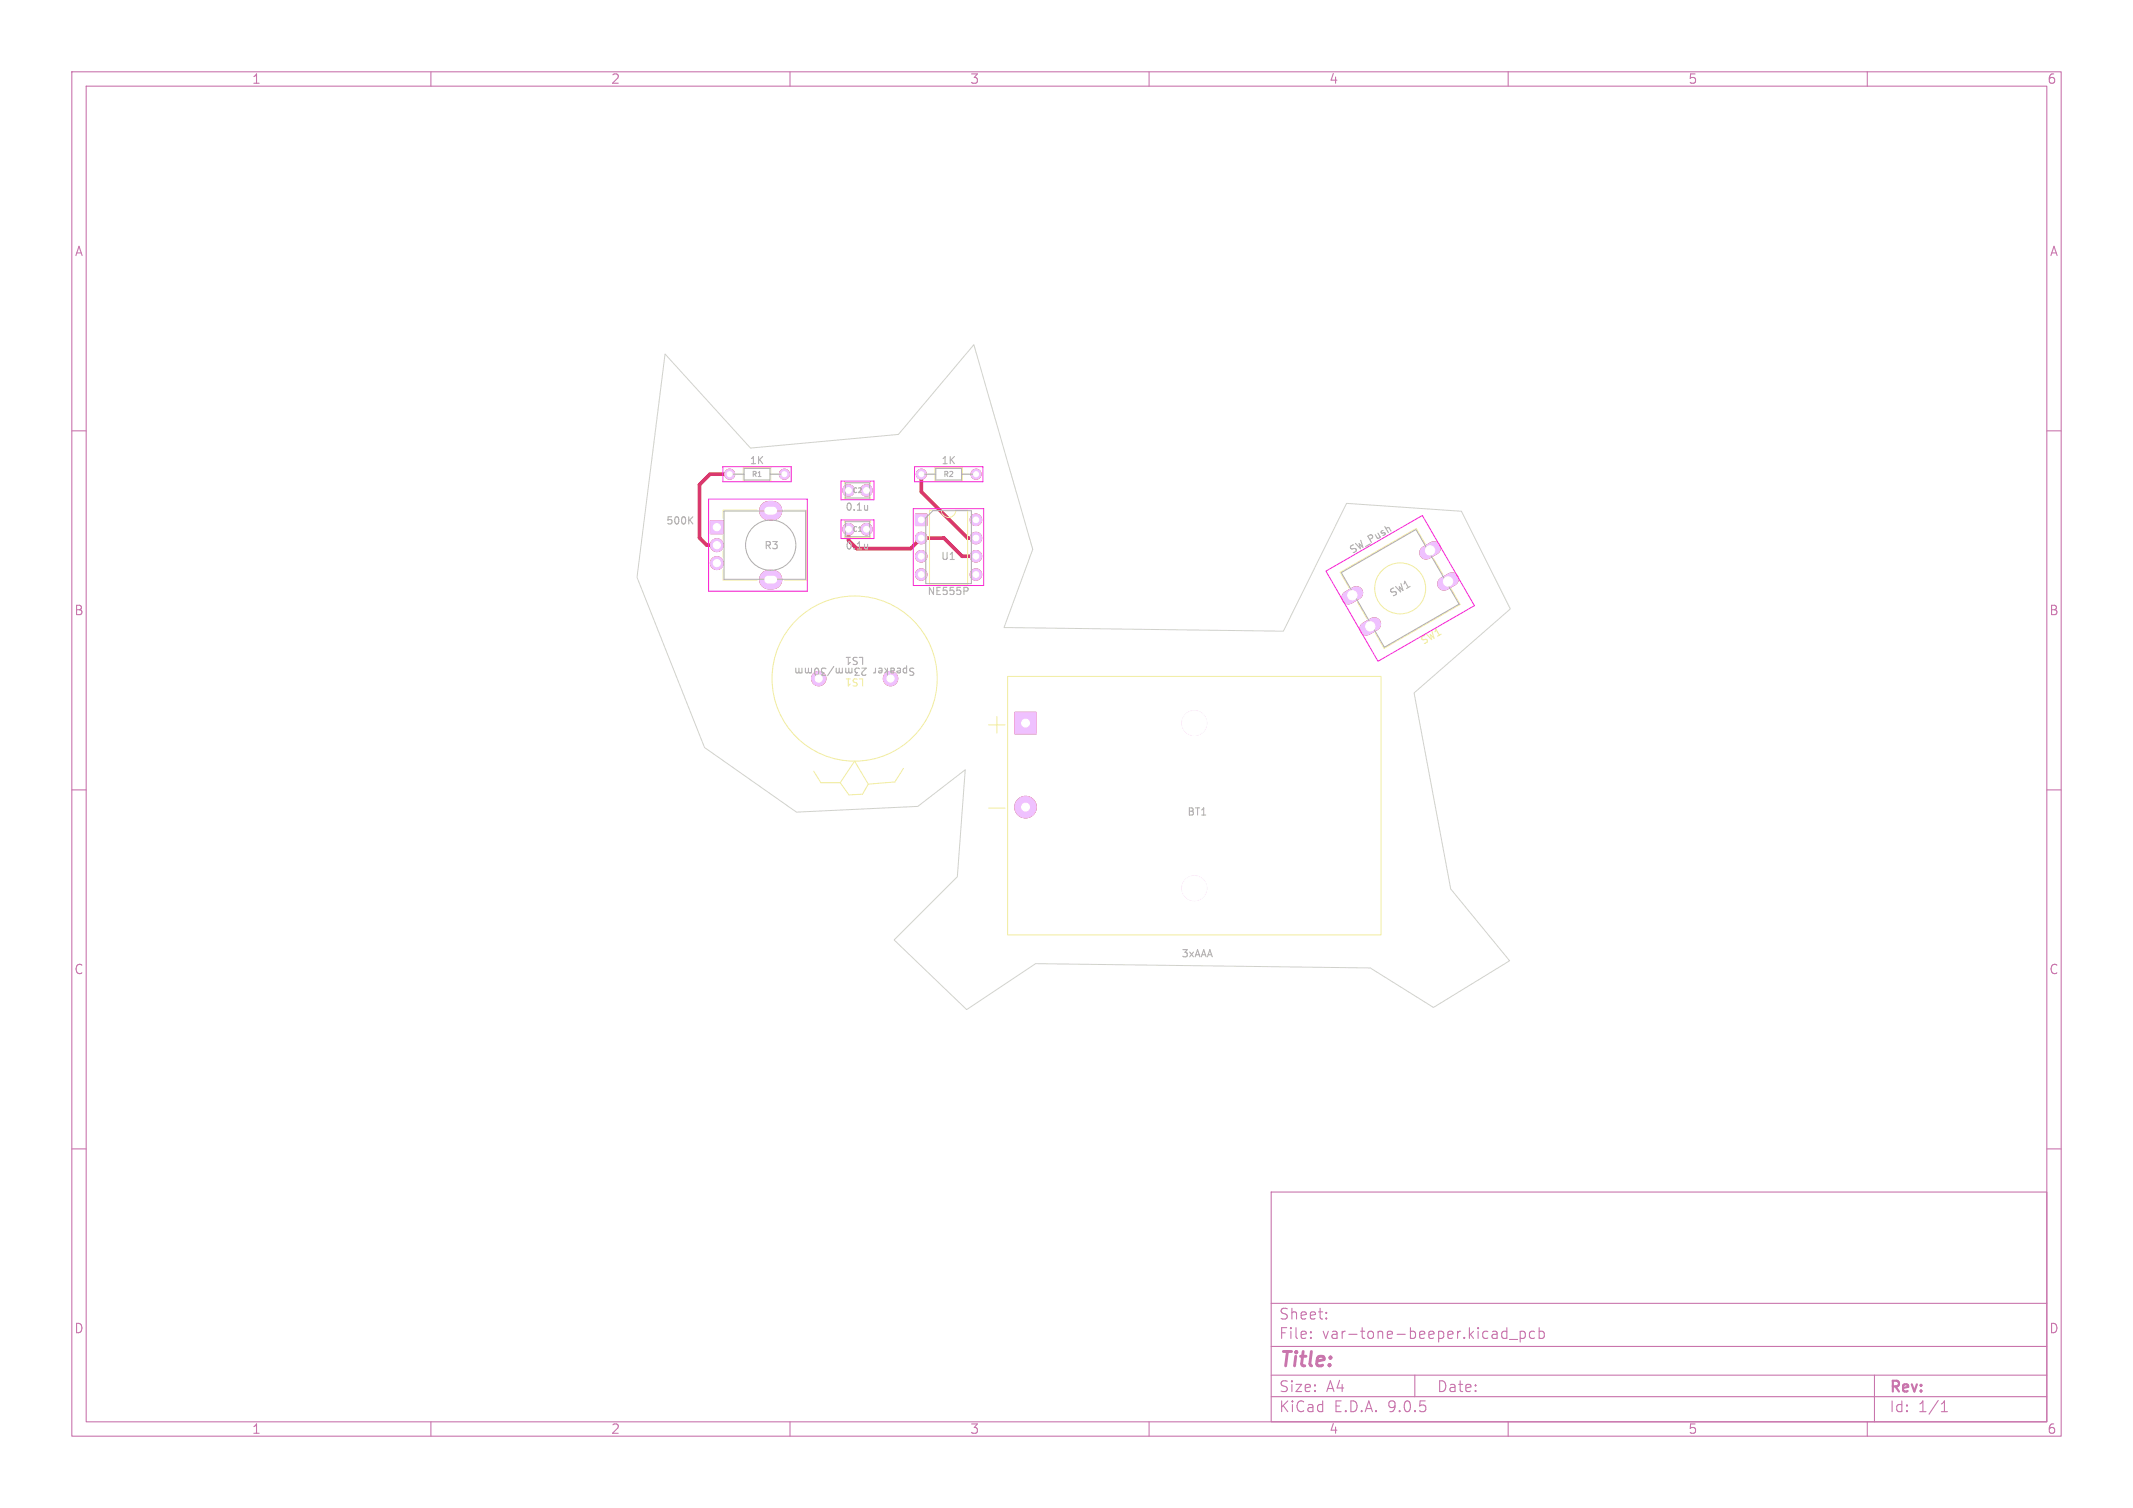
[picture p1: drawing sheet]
<svg xmlns="http://www.w3.org/2000/svg" width="297mm" height="210mm" viewBox="0 0 297 210" stroke-linecap="round" stroke-linejoin="round" font-family="sans-serif">
<g fill="none" stroke="#c872ab" stroke-width=".15">
<path d="M10 10h277v190h-277zM12 12h273v186h-273zM60 10v2M110 10v2M160 10v2M210 10v2M260 10v2M10 60h2M285 60h2M10 110h2M285 110h2M10 160h2"/>
<path d="M177 166h108v32h-108zM285 160h2M60 198v2M110 198v2M160 198v2M177 194.5h108M177 191.5h108M177 187.5h108M177 181.5h108M182.5 186.3h.1l-.1 .1M182.5 186.3v.1M182.5 185.5v.1"/>
<path d="M182.5 185.5h.1l-.1 .1M184.7 183.6v.1M184.7 183.6h-.1l.1 .1M184.7 182.8v.1M184.7 182.8h-.1l.1 .1M197 191.5v3M209.4 185.4l.4 .1M209.8 184.9v1.5M209.8 186.3l-.4 .1M210 198v2M210.2 186.5h1.1M211.7 185.5l.4-.1 .3 .3v.4l-.2 .2-.1 .1-.4-.1"/>
<path d="M211.7 185.4v1.5M213.7 185.5l-.5-.1-.2 .3v.4l.1 .2 .1 .1 .5-.1M214.3 185.5l.4-.1 .3 .3v.4l-.1 .2-.2 .1-.4-.1M214.3 184.9v1.5M260 198v2M261 191.5v6.5M270.3 196.6h.9M270.3 195.5l.4-.4v1.5"/>
</g>
<path d="M199.7 76.3l-1.1 .7M188.9 82.6l-1.2 .6M191.4 86.9l-1.2 .7M202.2 80.7l-1.1 .6" fill="none" stroke="#c83434" stroke-width="1.9"/>
<g fill="#c83434" stroke="#c83434" stroke-width=".14">
<path d="M141.3 99.2h3v3h-3z"/>
<path d="M98.9 72.5h1.8v1.8h-1.8z"/>
<path d="M127.5 71.6h1.6v1.6h-1.6z"/>
<circle cx="109.2" cy="66" r=".7"/>
<circle cx="101.6" cy="66" r=".7"/>
<circle cx="142.8" cy="112.4" r="1.5"/>
<circle cx="118.1" cy="68.3" r=".8"/>
<circle cx="120.6" cy="68.3" r=".8"/>
<circle cx="124" cy="94.5" r="1"/>
<circle cx="114" cy="94.5" r="1"/>
<circle cx="99.8" cy="75.9" r=".9"/>
<circle cx="99.8" cy="78.4" r=".9"/>
<circle cx="135.9" cy="66" r=".7"/>
<circle cx="128.3" cy="66" r=".7"/>
<circle cx="128.3" cy="74.9" r=".8"/>
<circle cx="128.3" cy="77.5" r=".8"/>
<circle cx="128.3" cy="80" r=".8"/>
<circle cx="135.9" cy="80" r=".8"/>
<circle cx="135.9" cy="77.5" r=".8"/>
<circle cx="135.9" cy="74.9" r=".8"/>
<circle cx="135.9" cy="72.4" r=".8"/>
<circle cx="118.1" cy="73.7" r=".8"/>
<circle cx="120.6" cy="73.7" r=".8"/>
</g>
<path d="M107.1 71.1h.5M107.1 80.7h.5" fill="none" stroke="#c83434" stroke-width="2.7"/>
<path d="M101.6 66h-2.7l-1.5 1.5v7.4l1 1h1.4M118.1 73.7v1.6l1.2 1.1h7.5l1.5-1.5h3.1l2.6 2.6h1.9M128.3 66v2.5l6.4 6.4h1.2M135.9 72.4h.1" fill="none" stroke="#c83434" stroke-width=".5"/>
<path d="M92.6 49.3l11.9 13.1 20.6-1.9 10.5-12.5 8.2 28.5-4 10.9 38.9 .5 8.8-17.8 16 1.1 6.8 13.6-13.4 11.7 5.1 27.3 8.2 10-10.6 6.5-8.8-5.5-46.6-.6-9.6 6.4-10.1-9.7 8.8-8.8 1.1-14.9-6.6 5.1-16.9 .8-12.8-9-9.4-23.7z" fill="none" stroke="#d0d2cd" stroke-width=".14"/>
<g fill="none" stroke="#f2eda1" stroke-width=".14">
<path d="M100.7 74.6v.5M100.7 76.8v.8M100.7 79.3v1.5h4.7M102.5 66h1M103.5 65.1h3.8v1.9h-3.8zM105.4 71h-4.7v1.2M107.3 66h1M109.2 71.1h3.1v9.7h-3.1M117.6 67.4v-.3h3.6v.3M117.6 69.2v.3h3.6v-.3M117.6 72.8v-.3h3.6v.3M117.6 74.6v.3h3.6v-.3"/>
<path d="M129.2 66h1M129.4 71.1h1.7a1 1 0 0 0 1 1 1 1 0 0 0 1-1h1.6v10.2h-5.3zM130.2 65.1h3.8v1.9h-3.8zM134 66h1M198.5 75.8l-1.3-2.2-10.6 6.1 1.3 2.2M199.6 77.8l1.3 2.2M140.3 94.2h52v36h-52zM189 83.9l1.3 2.2M202.1 82l1.2 2.2-10.6 6.1-1.2-2.2M113.3 107.4l1 1.6h2.7M117 109l1.2 1.7 1.9-.1 .8-1.4M117 109l2-3 1.9 3.2"/>
<path d="M125.8 107l-1.2 1.9-3.7 .3"/>
<circle cx="119" cy="94.5" r="11.5"/>
<circle cx="195" cy="81.9" r="3.5"/>
</g>
<path d="M137.7 112.5h2.2" fill="none" stroke="#f2eda1" stroke-width=".15"/>
<path d="M199.7 76.3l-1.1 .7M188.9 82.6l-1.2 .6M191.4 86.9l-1.2 .7M202.2 80.7l-1.1 .6" fill="none" stroke="#efc1ff" stroke-width="1.9"/>
<g fill="#efc1ff" stroke="#efc1ff" stroke-width=".14">
<path d="M141.3 99.2h3v3h-3z"/>
<path d="M98.9 72.5h1.8v1.8h-1.8z"/>
<path d="M127.5 71.6h1.6v1.6h-1.6z"/>
<circle cx="109.2" cy="66" r=".7"/>
<circle cx="101.6" cy="66" r=".7"/>
<circle cx="166.3" cy="100.7" r="1.72"/>
<circle cx="166.3" cy="123.7" r="1.72"/>
<circle cx="142.8" cy="112.4" r="1.5"/>
<circle cx="118.1" cy="68.3" r=".8"/>
<circle cx="120.6" cy="68.3" r=".8"/>
<circle cx="124" cy="94.5" r="1"/>
<circle cx="114" cy="94.5" r="1"/>
<circle cx="99.8" cy="75.9" r=".9"/>
<circle cx="99.8" cy="78.4" r=".9"/>
<circle cx="135.9" cy="66" r=".7"/>
<circle cx="128.3" cy="66" r=".7"/>
<circle cx="128.3" cy="74.9" r=".8"/>
<circle cx="128.3" cy="77.5" r=".8"/>
<circle cx="128.3" cy="80" r=".8"/>
<circle cx="135.9" cy="80" r=".8"/>
<circle cx="135.9" cy="77.5" r=".8"/>
<circle cx="135.9" cy="74.9" r=".8"/>
<circle cx="135.9" cy="72.4" r=".8"/>
<circle cx="118.1" cy="73.7" r=".8"/>
<circle cx="120.6" cy="73.7" r=".8"/>
</g>
<path d="M107.1 71.1h.5M107.1 80.7h.5" fill="none" stroke="#efc1ff" stroke-width="2.7"/>
<path d="M98.7 69.5h13.7v12.8h-13.7zM100.6 65h9.6v2.1h-9.6zM117.1 67h4.6v2.6h-4.6zM117.1 72.4h4.6v2.6h-4.6zM127.2 70.8h9.8v10.7h-9.8zM127.3 65h9.6v2.1h-9.6zM184.6 79.5l13.4-7.7 7.3 12.5-13.4 7.8z" fill="none" stroke="#ff26e2" stroke-width=".14"/>
<path d="M96 72.4l.5 .6M96.5 72l-.6 .5M120.8 70.4v.7M120.8 75.8v.7M120.8 71l-.1 .1M120.8 76.4l-.1 .1M110.8 93l.1 .7h.2l.1-.1M111.2 93.6l.2 .1 .3-.1M111.2 93v.6M111.7 93v.7M121.9 93.5l-.3 .2M134.6 81.8l.2 .2-.1 .2-.1 .1" fill="none" stroke="#afafaf" stroke-width=".15"/>
<g fill="none" stroke="#afafaf" stroke-width=".14">
<path d="M100.8 71.2h11.4v9.5h-11.4zM101.6 66h2M103.6 65.2h3.6v1.6h-3.6zM107.2 66h2M117.7 67.3h3.4v2.1h-3.4zM117.7 72.7h3.4v2.1h-3.4zM128.3 66h2M128.9 72.1l1-1h5.4v10.2h-6.4zM130.3 65.2h3.6v1.6h-3.6zM133.9 66h2M186.8 79.7l10.4-6 6 10.4-10.4 6z"/>
<circle cx="107.3" cy="75.9" r="3.5"/>
</g>
<g fill="#fff" stroke="#fff" stroke-width=".14">
<circle cx="201.6" cy="81" r=".65"/>
<circle cx="190.8" cy="87.2" r=".65"/>
<circle cx="199.1" cy="76.6" r=".65"/>
<circle cx="188.3" cy="82.9" r=".65"/>
<circle cx="109.2" cy="66" r=".35"/>
<circle cx="101.6" cy="66" r=".35"/>
<circle cx="166.3" cy="100.7" r="1.72"/>
<circle cx="166.3" cy="123.7" r="1.72"/>
<circle cx="142.8" cy="100.7" r=".55"/>
<circle cx="142.8" cy="112.4" r=".55"/>
<circle cx="118.1" cy="68.3" r=".4"/>
<circle cx="120.6" cy="68.3" r=".4"/>
<circle cx="124" cy="94.5" r=".5"/>
<circle cx="114" cy="94.5" r=".5"/>
<circle cx="99.8" cy="73.4" r=".5"/>
<circle cx="99.8" cy="75.9" r=".5"/>
<circle cx="99.8" cy="78.4" r=".5"/>
<circle cx="135.9" cy="66" r=".35"/>
<circle cx="128.3" cy="66" r=".35"/>
<circle cx="128.3" cy="72.4" r=".4"/>
<circle cx="128.3" cy="74.9" r=".4"/>
<circle cx="128.3" cy="77.5" r=".4"/>
<circle cx="128.3" cy="80" r=".4"/>
<circle cx="135.9" cy="80" r=".4"/>
<circle cx="135.9" cy="77.5" r=".4"/>
<circle cx="135.9" cy="74.9" r=".4"/>
<circle cx="135.9" cy="72.4" r=".4"/>
<circle cx="118.1" cy="73.7" r=".4"/>
<circle cx="120.6" cy="73.7" r=".4"/>
</g>
<path d="M107 71.1h.7M107 80.7h.7" fill="none" stroke="#fff" stroke-width="1.1"/>
<text font-size="4.2" fill="#f2eda1" x="137" y="102.4">+</text>
<text font-size="2.8" fill="#c872ab" x="178" y="190.9">Title:</text>
<g font-size="2.1" fill="#c872ab">
<text x="178" y="184">Sheet:</text>
<text x="178" y="186.7">File:</text>
<text x="184.1" y="186.7">var-tone-beeper.kicad_pcb</text>
<text x="178" y="196.9">KiCad</text>
<text x="178" y="194.1">Size:</text>
<text x="184.7" y="194.1">A4</text>
<text x="185.7" y="196.9">E.D.A.</text>
<text x="193.3" y="196.9">9.0.5</text>
<text x="200" y="194.1">Date:</text>
<text x="263" y="194.3">Rev:</text>
<text x="263" y="196.9">Id:</text>
<text x="267.1" y="196.9">1/1</text>
</g>
<g font-size="1.8" fill="#c872ab">
<text x="35" y="11.9">1</text>
<text x="85" y="11.9">2</text>
<text x="135" y="11.9">3</text>
<text x="185" y="11.9">4</text>
<text x="235" y="11.9">5</text>
<text x="285" y="11.9">6</text>
<text x="10.3" y="35.9">A</text>
<text x="285.4" y="35.9">A</text>
<text x="10.3" y="85.9">B</text>
<text x="285.3" y="85.9">B</text>
<text x="10.3" y="135.9">C</text>
<text x="285.3" y="135.9">C</text>
<text x="10.3" y="185.9">D</text>
<text x="285.3" y="185.9">D</text>
<text x="35" y="199.9">1</text>
<text x="85" y="199.9">2</text>
<text x="135" y="199.9">3</text>
<text x="185" y="199.9">4</text>
<text x="235" y="199.9">5</text>
<text x="285" y="199.9">6</text>
</g>
<g font-size="1.4" fill="#afafaf">
<text x="104.3" y="64.8">1K</text>
<text x="131" y="64.8">1K</text>
<text x="117.6" y="71.3">0.1u</text>
<text x="92.7" y="73.2">500K</text>
<text x="106.3" y="76.7">R3</text>
<text x="117.6" y="76.7">0.1u</text>
<text x="188.3" y="77.4" transform="rotate(-30 188.3 77.4)">SW_Push</text>
<text x="129.1" y="83.1">NE555P</text>
<text x="130.9" y="78.2">U1</text>
<text x="193.9" y="83.4" transform="rotate(-30 193.9 83.4)">SW1</text>
<text x="120.4" y="94.4" transform="rotate(-180 120.4 94.4)">LS1</text>
<text x="120.5" y="91.3" transform="rotate(-180 120.5 91.3)">LS1</text>
<text x="120.6" y="92.8" transform="rotate(-180 120.6 92.8)">23mm/30mm</text>
<text x="127.6" y="92.8" transform="rotate(-180 127.6 92.8)">Speaker</text>
<text x="165.2" y="113.8">BT1</text>
<text x="164.4" y="133.5">3xAAA</text>
</g>
<text font-size="1.4" fill="#f2eda1" x="198.2" y="90" transform="rotate(-30 198.2 90)">SW1</text>
<g font-size="1" fill="#afafaf">
<text x="104.6" y="66.6">R1</text>
<text x="131.3" y="66.6">R2</text>
</g>
<g font-size=".9" fill="#afafaf">
<text x="118.7" y="68.8">C2</text>
<text x="118.7" y="74.2">C1</text>
</g>
</svg>
